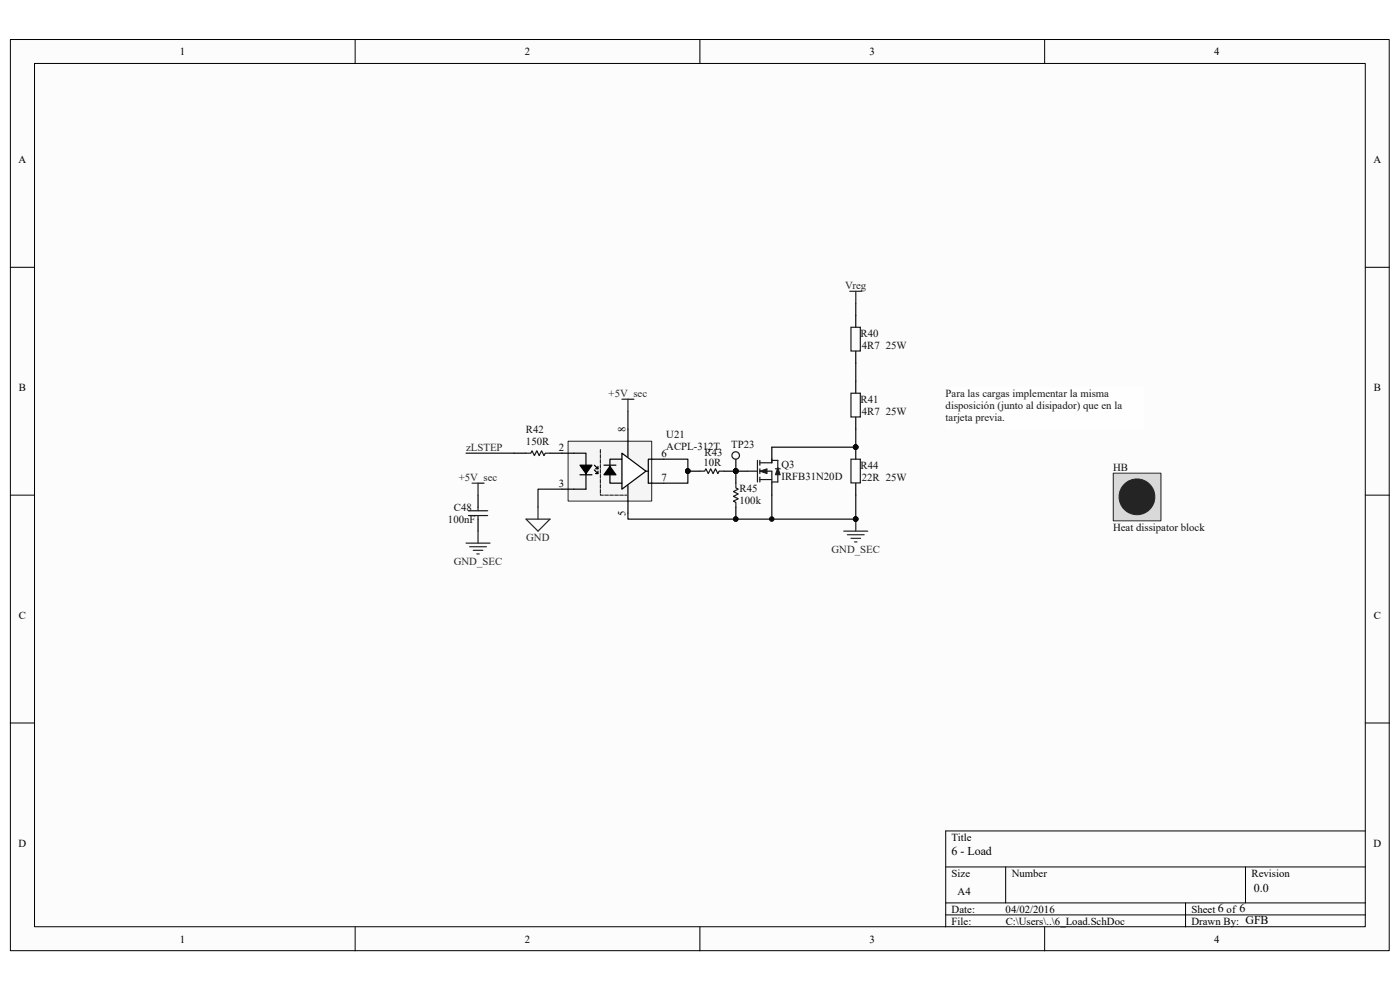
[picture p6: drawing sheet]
<svg xmlns="http://www.w3.org/2000/svg" width="297mm" height="210mm" viewBox="0 0 297 210" stroke-linecap="round" stroke-linejoin="round" font-family="sans-serif">
<path d="M2.2 8.4h292.5v193.3h-292.5z" fill="#fcfcfc"/>
<path d="M2.2 8.4h292.5v193.3h-292.5z" fill="none" stroke="#000" stroke-width=".21"/>
<path d="M7.4 13.5h282.2v183.1h-282.2z" fill="#fcfcfc"/>
<g fill="none" stroke="#000" stroke-width=".21">
<path d="M7.3 13.5h282.3v183.1h-282.3zM75.3 8.4v5.1M148.5 8.4v5.1M221.6 8.4v5.1M2.2 56.7h5.1M289.7 56.7h5.1M2.2 105h5.1M289.7 105h5.1M2.2 153.4h5.1M289.7 153.4h5.1M289.7 176.3h-89.1v20.3M75.3 196.6v5.1"/>
<path d="M148.5 196.6v5.1M200.6 183.9h89.1M200.6 191.5h89.1M200.6 194.1h89.1M213.4 183.9v7.6M221.6 196.6v5.1M251.5 191.5v5.1M264.2 183.9v7.6"/>
</g>
<path d="M181.6 66.9v2.5M181.6 74.5v2.6M145.9 100h2.6M153.6 100h5.1M156.1 100v2.5M163.7 94.9v2.5M181.6 80.9v2.5M181.6 88.5v2.6M181.6 94.9v2.5M156.1 107.6v2.5M163.7 102.5v2.5M181.6 102.5v2.5" fill="none" stroke="#000" stroke-width=".25"/>
<g fill="none" stroke="#1c1c1c" stroke-width=".25">
<path d="M180.5 69.4h2v5.1h-2zM148.5 100h1l.3-.6 .5 1.1 .5-1.1 .5 1.1 .5-1.1 .5 1.1 .3-.5h1M158.7 100h2M160.7 97.7v4.5M161.2 100h2.5v2.5M161.2 97.7v1M161.2 99.4v1.1M163.7 97.4v.8h-2.5M163.7 97.7h1.3v4.5h-1.3M164.5 99.4h1M180.5 83.4h2v5.1h-2zM180.5 97.4h2v5h-2z"/>
<path d="M156.1 102.5v1l.5 .3-1 .5 1 .5-1 .5 1 .5-1 .5 .5 .3v1M161.2 101.7h2.5M161.2 101.2v1"/>
</g>
<g fill="#0e0e0e" stroke="#0e0e0e" stroke-width=".21">
<circle cx="181.5" cy="94.8" r=".48"/>
<circle cx="156.1" cy="99.9" r=".48"/>
<circle cx="145.9" cy="99.9" r=".48"/>
<circle cx="156.1" cy="110.1" r=".48"/>
<circle cx="181.5" cy="110.1" r=".48"/>
</g>
<g fill="#1c1c1c" stroke="#1c1c1c" stroke-width=".21">
<path d="M161.2 100l1.5-.6v1.1z"/>
<path d="M165 99.2l.5 1.5h-1z"/>
</g>
<path d="M181.6 77.1v3.8M181.6 91.1v3.8h-17.9" fill="none" stroke="#0e0e0e" stroke-width=".25"/>
<path d="M179 112.7h5.1M179.8 113.4h3.5M180.5 114.2h2.1M181.3 115h.5M181.6 110.1v2.6" fill="none" stroke="#262626" stroke-width=".25"/>
<path d="M120.6 93.6h17.7v12.7h-17.7z" fill="#f5f5f5"/>
<path d="M120.5 93.6h17.8v12.7h-17.8z" fill="none" stroke="#262626" stroke-width=".21"/>
<path d="M119.2 96.1h5.1v7.7h-5.1M126.1 99.7l.8 .8v-.5M126.1 98.7l.8 .7v-.5M126.3 99.4h.6M128.1 98.7h2.6M138.3 97.4h2.5M123 100.7h2.6M126.3 100.5h.6" fill="none" stroke="#000" stroke-width=".25"/>
<path d="M123 98.7h2.6l-1.3 1.8zM129.4 98.9l1.3 1.8h-2.6z" fill="#000" stroke="#000" stroke-width=".25"/>
<path d="M131.9 96.1l5.1 3.9-5.1 3.8z" fill="#fefefe" stroke="#000" stroke-width=".25"/>
<path d="M131.9 97.4h-2.5v5.1h2.5M133.2 91.1v5.8M137 100h.5M138.3 97.4h-.8v5.1h3.3M133.2 103v5.9" fill="none" stroke="#000" stroke-width=".25"/>
<path d="M127.4 95.4v9.6h5.8" fill="none" stroke="#fefefe" stroke-width=".21" stroke-dasharray=".8 .3" stroke-dashoffset=".8"/>
<path d="M127.4 95.4v9.6h5.8" fill="none" stroke="#000" stroke-width=".21" stroke-dasharray=".8 .3"/>
<path d="M140.8 97.4h5.1v5.1h-5.1M119.2 103.8h-5.1v3.8" fill="none" stroke="#0e0e0e" stroke-width=".25"/>
<circle cx="145.9" cy="99.9" r=".48" fill="#0e0e0e" stroke="#0e0e0e" stroke-width=".21"/>
<path d="M111.6 110.1h5.1l-2.6 2.6zM114.1 107.6v2.5" fill="none" stroke="#262626" stroke-width=".25"/>
<path d="M200.7 82.2h41.9v8.8h-41.9z" fill="#fefefe"/>
<path d="M200.7 82.2h41.9v8.8h-41.9z" fill="none" stroke="#fefefe" stroke-width=".21"/>
<path d="M180.3 61.8h2.5M181.6 61.8v2.5M131.9 84.7h2.6M133.2 84.7v2.5M98.9 115.2h5.1M99.6 116h3.6M100.1 102.5h2.6M100.4 116.7h2M101.2 117.5h.5M101.4 102.5v2.5M101.4 112.7v2.5" fill="none" stroke="#262626" stroke-width=".25"/>
<path d="M181.6 64.3v2.6M98.9 96.1h10.1M133.2 87.2v3.9M163.7 105v5.1M181.6 105v5.1h-48.4v-1.2" fill="none" stroke="#0e0e0e" stroke-width=".25"/>
<path d="M109 96.1h2.6M116.7 96.1h2.5M101.4 105v2.6M101.4 110.1v2.6" fill="none" stroke="#000" stroke-width=".25"/>
<path d="M111.6 96.1h1l.3-.5 .5 1 .5-1 .5 1 .5-1 .5 1 .3-.5h1M99.4 108.3h4.1M99.4 109.4h4.1M101.4 107.6v.7M101.4 109.4v.7" fill="none" stroke="#1c1c1c" stroke-width=".25"/>
<g fill="#0e0e0e" stroke="#0e0e0e" stroke-width=".21">
<circle cx="163.7" cy="110.1" r=".48"/>
<circle cx="181.5" cy="110.1" r=".48"/>
</g>
<path d="M236.2 100.4h10.1v10.1h-10.1z" fill="#d8d8d8"/>
<path d="M236.2 100.4h10.1v10.1h-10.1z" fill="none" stroke="#262626" stroke-width=".21"/>
<circle cx="241.2" cy="105.4" r="3.8" fill="#222" stroke="#222" stroke-width=".21"/>
<path d="M156.1 97.4v2.6" fill="none" stroke="#000" stroke-width=".25"/>
<circle cx="156.1" cy="99.9" r=".48" fill="#0e0e0e" stroke="#0e0e0e" stroke-width=".21"/>
<circle cx="156.1" cy="96.6" r=".8" fill="none" stroke="#1c1c1c" stroke-width=".25"/>
<g font-size="2.5">
<text x="201.9" y="181.3">6 - Load</text>
<text x="266" y="189.2">0.0</text>
</g>
<g font-size="2.3">
<text x="38.2" y="11.7">1</text>
<text x="111.3" y="11.7">2</text>
<text x="184.5" y="11.7">3</text>
<text x="257.6" y="11.7">4</text>
<text x="3.9" y="34.6">A</text>
<text x="291.4" y="34.6">A</text>
<text x="4" y="82.9">B</text>
<text x="291.5" y="82.9">B</text>
<text x="118.6" y="95.6">2</text>
<text x="132.7" y="91.6" transform="rotate(-90 132.7 91.6)">8</text>
<text x="140.3" y="96.9">6</text>
<text x="140.3" y="102">7</text>
<text x="118.6" y="103.3">3</text>
<text x="132.7" y="109.5" transform="rotate(-90 132.7 109.5)">5</text>
<text x="4" y="131.3">C</text>
<text x="291.5" y="131.3">C</text>
<text x="3.9" y="179.6">D</text>
<text x="201.9" y="178.3">Title</text>
<text x="291.4" y="179.6">D</text>
<text x="201.9" y="186">Size</text>
<text x="214.6" y="186">Number</text>
<text x="265.5" y="186">Revision</text>
<text x="203.2" y="189.8">A4</text>
<text x="201.9" y="193.6">Date:</text>
<text x="201.9" y="196.1">File:</text>
<text x="213.3" y="193.6">04/02/2016</text>
<text x="213.4" y="196.1">C:\Users\..\6_Load.SchDoc</text>
<text x="252.8" y="193.6">Sheet 6 of 6</text>
<text x="252.8" y="196.1">Drawn By: GFB</text>
<text x="38.2" y="199.9">1</text>
<text x="111.3" y="199.9">2</text>
<text x="184.5" y="199.9">3</text>
<text x="257.6" y="199.9">4</text>
</g>
<g font-size="2.3" fill="#262626">
<text x="179.3" y="61.3">Vreg</text>
<text x="129.1" y="84.2">+5V_sec</text>
<text x="98.9" y="95.6">zLSTEP</text>
<text x="97.3" y="102">+5V_sec</text>
<text x="96.3" y="119.8">GND_SEC</text>
<text x="111.6" y="114.7">GND</text>
<text x="176.4" y="117.3">GND_SEC</text>
</g>
<g font-size="2.3" fill="#0e0e0e">
<text x="182.6" y="71.5">R40</text>
<text x="182.8" y="74">4R7</text>
<text x="187.9" y="74">25W</text>
<text x="182.6" y="85.5">R41</text>
<text x="182.8" y="88">4R7</text>
<text x="187.9" y="88">25W</text>
<text x="111.6" y="94.4">150R</text>
<text x="111.6" y="91.8">R42</text>
<text x="141.4" y="92.8">U21</text>
<text x="141.4" y="95.4">ACPL-312T</text>
<text x="155.1" y="95.1">TP23</text>
<text x="149.2" y="98.9">10R</text>
<text x="149.5" y="96.6">R43</text>
<text x="165.8" y="99.2">Q3</text>
<text x="165.8" y="101.7">IRFB31N20D</text>
<text x="182.6" y="99.4">R44</text>
<text x="182.8" y="102">22R 25W</text>
<text x="236.1" y="99.9">HB</text>
<text x="156.9" y="106.8">100k</text>
<text x="156.9" y="104.3">R45</text>
<text x="95" y="110.9">100nF</text>
<text x="96.3" y="108.4">C48</text>
<text x="236.1" y="112.6">Heat dissipator block</text>
</g>
<g font-size="2.3" fill="#151515">
<text x="200.6" y="84.2">Para las cargas implementar la misma</text>
<text x="200.6" y="86.7">disposición (junto al disipador) que en la</text>
<text x="200.6" y="89.3">tarjeta previa.</text>
</g>
</svg>
